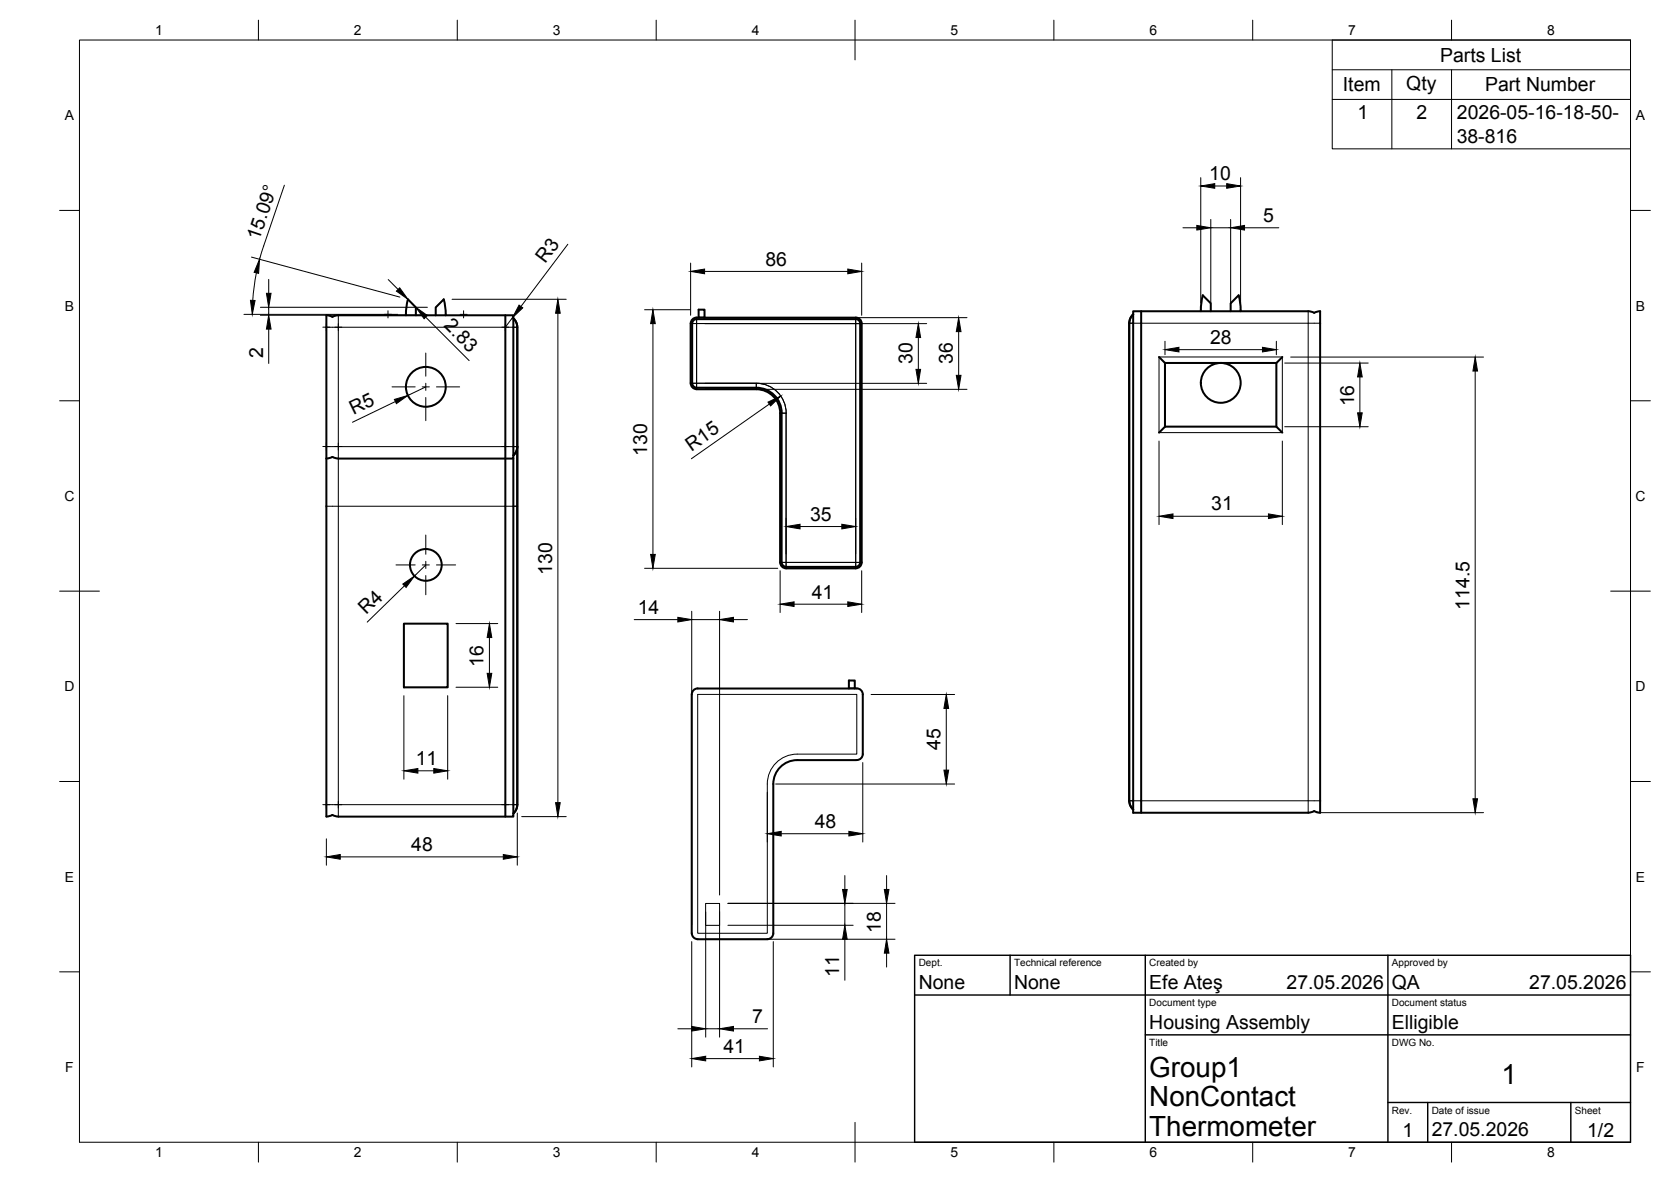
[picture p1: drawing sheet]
<svg xmlns="http://www.w3.org/2000/svg" width="420mm" height="297mm" viewBox="0 0 420 297" stroke-linecap="round" stroke-linejoin="round" font-family="sans-serif">
<g fill="none" stroke="#000" stroke-width=".25">
<path d="M20 10.1h390v276.9h-390zM65 5.1v5M115 5.1v5M165 5.1v5M215 5.1v10M265 5.1v5M315 5.1v5M335 10.1h75v27.3h-75zM335 17.5h75M350 17.5v19.9M365 5.1v5M365 17.5v19.9"/>
<path d="M335 25h75M15 52.9h5M71.5 46.6l-6.2 18.6M297.4 57.2h3.5M301.9 44.6v31.5M304.4 55.1v21M304.4 57.2h5M305.4 46.7h3M309.4 55.1v21M311.9 44.6v31.5M312.9 57.2h8.6M410 52.9h5"/>
<path d="M61.3 79h38.7M63.2 64.6l37.3 10.1M64.5 68.6l-.9 6.9M65.5 77.2h42M65.5 79.2h42M67.6 70.2v3.5M67.6 77.2v2M85.1 79.2v3M97.6 78.1v1.8M97.6 70.3l2.5 2.4M102.6 75.2l2 2M107 79.7l11 10.9"/>
<path d="M113.7 75.2h28.7M115.7 79h1.8M116.6 78.1v1.8M128.9 79.8l-1.8 2.4M140.3 78.7v123M142.8 61.4l-11.8 15.6M162.1 77.8h11.5M173.7 66.1v13.1M175.7 79.7h1.4M177.2 68.2h36M177.3 79.8h65.8M216.7 66.1v13.1"/>
<path d="M328.9 78.2v3M67.6 82.7v8.6M81.2 82.2h1.8M82.1 82.2h3v30h-3M82.1 81.3v1.8M84.2 82.2h45.9M85.1 81.3v1.8M98.6 97.2h5.8M106.2 97.2h1.7M107.1 88.7v5.8M107.1 96.3v1.8M107.1 99.9v5.8"/>
<path d="M107.1 97.2l-4.5 2.2M109.7 97.2h5.9M127.1 81.3v1.8M164.2 81.3v58M174 81.3h1.2v15h-1.2h1.2v-15zM175.2 96.3v1.1v-1.1h15v1.1v-1.1zM175.2 80.2v1.1h40v-1.1M177.3 97.8h65.8M177.3 81.3h55.7M177.3 96.3h55.7M190.2 96.3a7.5 7.5 0 0 1 7.5 7.5M216.3 81.3h-1.1v60h1.1"/>
<path d="M230.9 84.8v8M241 83.3v11M283.9 81.2h45M291.4 89.7h31v19h-31zM292.9 85.8v3.3M296.4 87.9h21M320.9 85.8v3.3M323 91.2h21M324.5 89.7h48.5M328.9 81.2h3M328.9 81.2v120M341.9 94.7v9"/>
<path d="M370.9 93.2v107.5M15 100.7h5M81.2 112.2h1.8M82.1 111.3v1.8M84.2 112.2h45.9M85.1 112.2v15h-3M85.1 111.3v1.8M99.4 100.9l-10.8 5.2M127.1 111.3v1.8M193.4 101.5l-19.6 13.8M196.5 103.8h1.2M197.7 103.8v37.5h-1.2h1.2v1.2v-1.2"/>
<path d="M197.7 103.8v37.5M291.4 110.8v21M322.4 110.8v21M323 107.2h21M410 100.7h5M107.1 134.5v4.8M130.1 127.2h-45v75M201.2 132.3h10.5M215.2 130.2v9M294.9 129.7h24M15 148.6h10M99.6 142h4.8"/>
<path d="M101.7 147.2l-9.4 9.1M106.2 142h1.7M107.1 141.1v1.8M107.1 144.6v4.9M107.1 142l-2.9 2.8M109.7 142h4.9M114.7 156.7h10.5M159.5 155.7h10.9M162.1 142.8h33.5M173.9 153.6v78.8M173.9 155.7h7M180.9 153.6v71.3"/>
<path d="M184.4 155.7h3.5M196.2 143.4v10.5M197.7 141.3h17.5v1.2M199.7 151.8h13.5M216.7 143.4v10.5M405 148.6h10M101.6 174.8v21M112.6 174.8v21M114.7 172.7h10.5M123.1 160.2v9M213.4 172.9h1.5M219 174.5h21"/>
<path d="M237.9 178v15.5M15 196.4h5M105.1 193.7h4M192.9 199.1v12.5M195 197h45M200.4 189.5a7.5 7.5 0 0 0-7.5 7.5v37.5h-17.5v-60h40v15h-15M216.9 191.6v20M410 196.4h5M81.2 202.2h1.8M82.1 202.2h3M82.1 201.3v1.8M82.1 210.8v6.6"/>
<path d="M84.2 202.2h45.9M85.1 202.2v3M85.1 201.3v1.8M85.6 215.3h41M127.1 201.3v1.8M130.1 204.3v13.1M131.2 205.2h11.2M196.4 209.5h17M283.9 201.2h45M328.9 201.2h3M328.9 201.2v3M331 204.2h42"/>
<path d="M173.9 236.6v31.5M177.4 227h3.5v5.5h-3.5zM177.4 229.1v31.5M177.5 236h47.5M180.9 229.1v31.5M183 227h42M183 232.5h31.5M194.4 236.6v31.5M212.4 220v3.5M212.4 227v5.5M212.4 236v10.3M222.9 220v3.5"/>
<path d="M222.9 227v9M222.9 239.5v3.5M15 244.2h5M170.4 258.5h3.5M177.4 258.5h3.5M184.4 258.5h8.6M410 244.2h5M177.4 266h13.5M65 287v5M115 287v5M165 287v5M215 282.1v9.9"/>
<path d="M265 287v5M315 287v5M365 287v5"/>
</g>
<g fill="none" stroke="#000" stroke-width=".51">
<path d="M82.1 79.2v126M82.1 79.2l1.5 .4M83.6 79.6l1.5-.4h44v36h-44l-1.5-.4M102.1 79.2l.1-2.1 .4-1.9 2 2v2M109.6 79.2v-2l2-2 .4 1.9 .1 2.1M127.1 79.2v126M129.1 80l.8 1.2 .2 1v30M175.2 79.8h40a1.49 1.49 0 0 1 1.5 1.5v60a1.49 1.49 0 0 1-1.5 1.5h-17.5M175.2 79.8a1.49 1.49 0 0 0-1.5 1.5M175.7 79.8v-2h1.4v2M284.9 78.2l44.8 .1a1.03 1.03 0 0 0 1.5 0l.7-.1v126l-.7-.1a1.03 1.03 0 0 0-1.5 0l-44.8 .1zM284.9 79l-.6 .8-.4 1.4 .1 120 .1 1 .8 1.3"/>
<path d="M286.9 78.2v126M301.9 78v.2M302.4 74.2l2 2v2M302.4 74.2l-.5 3.8M311.4 74.2l-2 2v2M311.5 74.2l.5 3.8M311.9 78v.2M173.7 81.3v15M173.7 96.3a1.49 1.49 0 0 0 1.5 1.5M175.2 80.2h40a1.11 1.11 0 0 1 1.1 1.1v60a1.11 1.11 0 0 1-1.1 1.1l-17.5 .1M175.2 97.4h15a6.4 6.4 0 0 1 6.4 6.4M175.2 97.8h15a6 6 0 0 1 6 6"/>
<path d="M175.2 80.2a1.14 1.14 0 0 0-1.2 1.1l.1 15a1.11 1.11 0 0 0 1.1 1.1M291.4 89.7l1.5 1.5h28l1.5-1.5M292.9 91.2v16M320.9 91.2v16M83.6 114.8l-1.5 .4M129.1 115.2v90h-44M130.1 112.2l-.2 1-.8 1.3M130.1 112.2v90M196.2 103.8v37.5M196.5 103.8v37.5M291.4 108.7l1.5-1.5h28l1.5 1.5M101.6 156.7h11v16h-11z"/>
<path d="M196.2 141.3a1.49 1.49 0 0 0 1.5 1.5M196.6 141.3a1.11 1.11 0 0 0 1.1 1.1M175.4 173h40M175.4 173a1.52 1.52 0 0 0-1.5 1.5v60a1.52 1.52 0 0 0 1.5 1.5h17.5a1.49 1.49 0 0 0 1.5-1.5v-37.5a6 6 0 0 1 6-6M213.4 173v-2h1.5v2M215.4 173a1.49 1.49 0 0 1 1.5 1.5v15a1.49 1.49 0 0 1-1.5 1.5M200.4 191h15M83.6 204.8l-1.5 .4M83.6 204.8l1.5 .4M130.1 202.2l-.2 1-.8 1.2"/>
<circle cx="107.1" cy="97.2" r="5"/>
<circle cx="306.9" cy="96.2" r="5"/>
<circle cx="107.1" cy="142" r="4"/>
</g>
<path d="M230 240.1h180v46.9h-180zM230 250h180M254 240.1v9.9M288 240.1v46.9M349 240.1v46.9M288 260.1h122M349 277.1h61M359 277.1v9.9M395 277.1v9.9" fill="none" stroke="#000" stroke-width=".36"/>
<g fill="#000" stroke="#000" stroke-width=".25">
<path d="M300.9 56.6l3.5 .6-3.5 .6zM301.9 46.7l3.5-.5v1.1zM308.4 46.2l3.5 .5-3.5 .6zM309.4 57.2l3.5-.6v1.2zM65.3 65.2l-.3 3.5-1.1-.3zM63 75.5h1.1l-.7 3.5zM67 73.7h1.2l-.6 3.5zM99.7 73.2l.8-.9 2.1 2.9zM104.6 77.2l2.8 2.1-.8 .8zM130.5 76.7l.9 .7-2.5 2.4zM140.3 75.2l.6 3.5h-1.2zM173.7 68.2l3.5-.6v1.2z"/>
<path d="M213.2 67.6l3.5 .6-3.5 .6zM67.6 79.2l.6 3.5h-1.2zM164.2 77.8l.6 3.5h-1.2zM230.9 81.3l.6 3.5h-1.2zM230.3 92.8h1.2l-.6 3.5zM241 79.8l.6 3.5h-1.1zM240.5 94.3h1.1l-.6 3.5zM292.9 87.9l3.5-.6v1.1zM317.4 87.3l3.5 .6-3.5 .5zM341.9 91.2l.6 3.5h-1.1zM370.9 89.7l.6 3.5h-1.1zM99.2 100.4l3.4-1-2.9 2z"/>
<path d="M193.1 101.1l3.2-1.6-2.5 2.5zM341.4 103.7h1.1l-.6 3.5zM163.6 139.3h1.2l-.6 3.5zM197.7 132.3l3.5-.6v1.2zM211.7 131.7l3.5 .6-3.5 .6zM291.4 129.7l3.5-.6v1.2zM318.9 129.1l3.5 .6-3.5 .6zM101.3 146.8l2.9-2-2.1 2.8zM170.4 155.1l3.5 .6-3.5 .6zM180.9 155.7l3.5-.6v1.2zM196.2 151.8l3.5-.6v1.2zM213.2 151.2l3.5 .6-3.5 .6z"/>
<path d="M123.1 156.7l.6 3.5h-1.2zM122.5 169.2h1.2l-.6 3.5zM237.9 174.5l.6 3.5h-1.2zM101.6 193.7l3.5-.6v1.2zM109.1 193.1l3.5 .6-3.5 .6zM237.3 193.5h1.2l-.6 3.5zM82.1 215.3l3.5-.6v1.2zM126.6 214.7l3.5 .6-3.5 .6zM139.7 201.7h1.2l-.6 3.5zM192.9 209.5l3.5-.6v1.2zM213.4 208.9l3.5 .6-3.5 .6zM370.4 200.7h1.1l-.6 3.5z"/>
<path d="M211.9 223.5h1.1l-.6 3.5zM212.4 232.5l.6 3.5h-1.1zM222.4 223.5h1.1l-.6 3.5zM222.9 236l.6 3.5h-1.1zM173.9 257.9l3.5 .6-3.5 .6zM180.9 258.5l3.5-.6v1.2zM173.9 266l3.5-.6v1.2zM190.9 265.4l3.5 .6-3.5 .6z"/>
</g>
<g font-size="7">
<text x="289" y="270.6">Group1</text>
<text x="377.5" y="272.3">1</text>
<text x="289" y="278.1">NonContact</text>
<text x="289" y="285.5">Thermometer</text>
</g>
<g font-size="4.9">
<text x="362.1" y="15.5">Parts List</text>
<text x="337.7" y="23">Item</text>
<text x="353.6" y="22.5">Qty</text>
<text x="373.4" y="23">Part Number</text>
<text x="341.3" y="29.9">1</text>
<text x="356.2" y="29.9">2</text>
<text x="366.3" y="35.9">38-816</text>
<text x="366.3" y="30">2026-05-16-18-50-</text>
<text x="304.1" y="45.3">10</text>
<text x="317.6" y="55.8">5</text>
<text x="65.2" y="60.5" transform="rotate(-71 65.2 60.5)">15.09°</text>
<text x="137.1" y="66.4" transform="rotate(-53 137.1 66.4)">R3</text>
<text x="192.4" y="66.7">86</text>
<text x="111.4" y="82" transform="rotate(45 111.4 82)">2.83</text>
<text x="304.2" y="86.4">28</text>
<text x="66.2" y="90.1" transform="rotate(-90 66.2 90.1)">2</text>
<text x="229.4" y="91.5" transform="rotate(-90 229.4 91.5)">30</text>
<text x="239.6" y="91.5" transform="rotate(-90 239.6 91.5)">36</text>
<text x="88.9" y="104.4" transform="rotate(-26 88.9 104.4)">R5</text>
<text x="340.5" y="102.1" transform="rotate(-90 340.5 102.1)">16</text>
<text x="173.8" y="113.5" transform="rotate(-35 173.8 113.5)">R15</text>
<text x="162.7" y="114.6" transform="rotate(-90 162.7 114.6)">130</text>
<text x="203.7" y="130.9">35</text>
<text x="304.6" y="128.3">31</text>
<text x="138.8" y="144.4" transform="rotate(-90 138.8 144.4)">130</text>
<text x="92.1" y="154.6" transform="rotate(-44 92.1 154.6)">R4</text>
<text x="160.3" y="154.3">14</text>
<text x="204.1" y="150.4">41</text>
<text x="369.5" y="153.3" transform="rotate(-90 369.5 153.3)">114.5</text>
<text x="121.6" y="167.6" transform="rotate(-90 121.6 167.6)">16</text>
<text x="236.5" y="188.4" transform="rotate(-90 236.5 188.4)">45</text>
<text x="104.5" y="192.3">11</text>
<text x="204.9" y="208.1">48</text>
<text x="103.4" y="213.9">48</text>
<text x="221.5" y="234.4" transform="rotate(-90 221.5 234.4)">18</text>
<text x="211" y="245.5" transform="rotate(-90 211 245.5)">11</text>
<text x="231" y="248.5">None</text>
<text x="255" y="248.5">None</text>
<text x="289" y="248.5">Efe Ateş</text>
<text x="323.5" y="248.5">27.05.2026</text>
<text x="350" y="248.5">QA</text>
<text x="384.5" y="248.5">27.05.2026</text>
<text x="189.1" y="257.1">7</text>
<text x="289" y="258.6">Housing Assembly</text>
<text x="350" y="258.6">Elligible</text>
<text x="181.9" y="264.6">41</text>
<text x="352.6" y="285.7">1</text>
<text x="360" y="285.5">27.05.2026</text>
<text x="399.1" y="285.7">1/2</text>
</g>
<g font-size="3.5">
<text x="39" y="8.8">1</text>
<text x="89" y="8.8">2</text>
<text x="139" y="8.8">3</text>
<text x="189" y="8.8">4</text>
<text x="239" y="8.8">5</text>
<text x="289" y="8.8">6</text>
<text x="339" y="8.8">7</text>
<text x="389" y="8.8">8</text>
<text x="16.3" y="30.2">A</text>
<text x="411.3" y="30.2">A</text>
<text x="16.3" y="78">B</text>
<text x="411.3" y="78">B</text>
<text x="16.2" y="125.9">C</text>
<text x="411.2" y="125.9">C</text>
<text x="16.2" y="173.7">D</text>
<text x="411.2" y="173.7">D</text>
<text x="16.3" y="221.6">E</text>
<text x="411.3" y="221.6">E</text>
<text x="16.4" y="269.4">F</text>
<text x="411.4" y="269.4">F</text>
<text x="39" y="290.8">1</text>
<text x="89" y="290.8">2</text>
<text x="139" y="290.8">3</text>
<text x="189" y="290.8">4</text>
<text x="239" y="290.8">5</text>
<text x="289" y="290.8">6</text>
<text x="339" y="290.8">7</text>
<text x="389" y="290.8">8</text>
</g>
<g font-size="2.5">
<text x="231" y="242.9">Dept.</text>
<text x="255" y="242.9">Technical reference</text>
<text x="289" y="242.9">Created by</text>
<text x="350" y="242.9">Approved by</text>
<text x="289" y="252.8">Document type</text>
<text x="350" y="252.8">Document status</text>
<text x="289" y="262.9">Title</text>
<text x="350" y="262.9">DWG No.</text>
<text x="350" y="279.9">Rev.</text>
<text x="360" y="279.9">Date of issue</text>
<text x="396" y="279.9">Sheet</text>
</g>
</svg>
